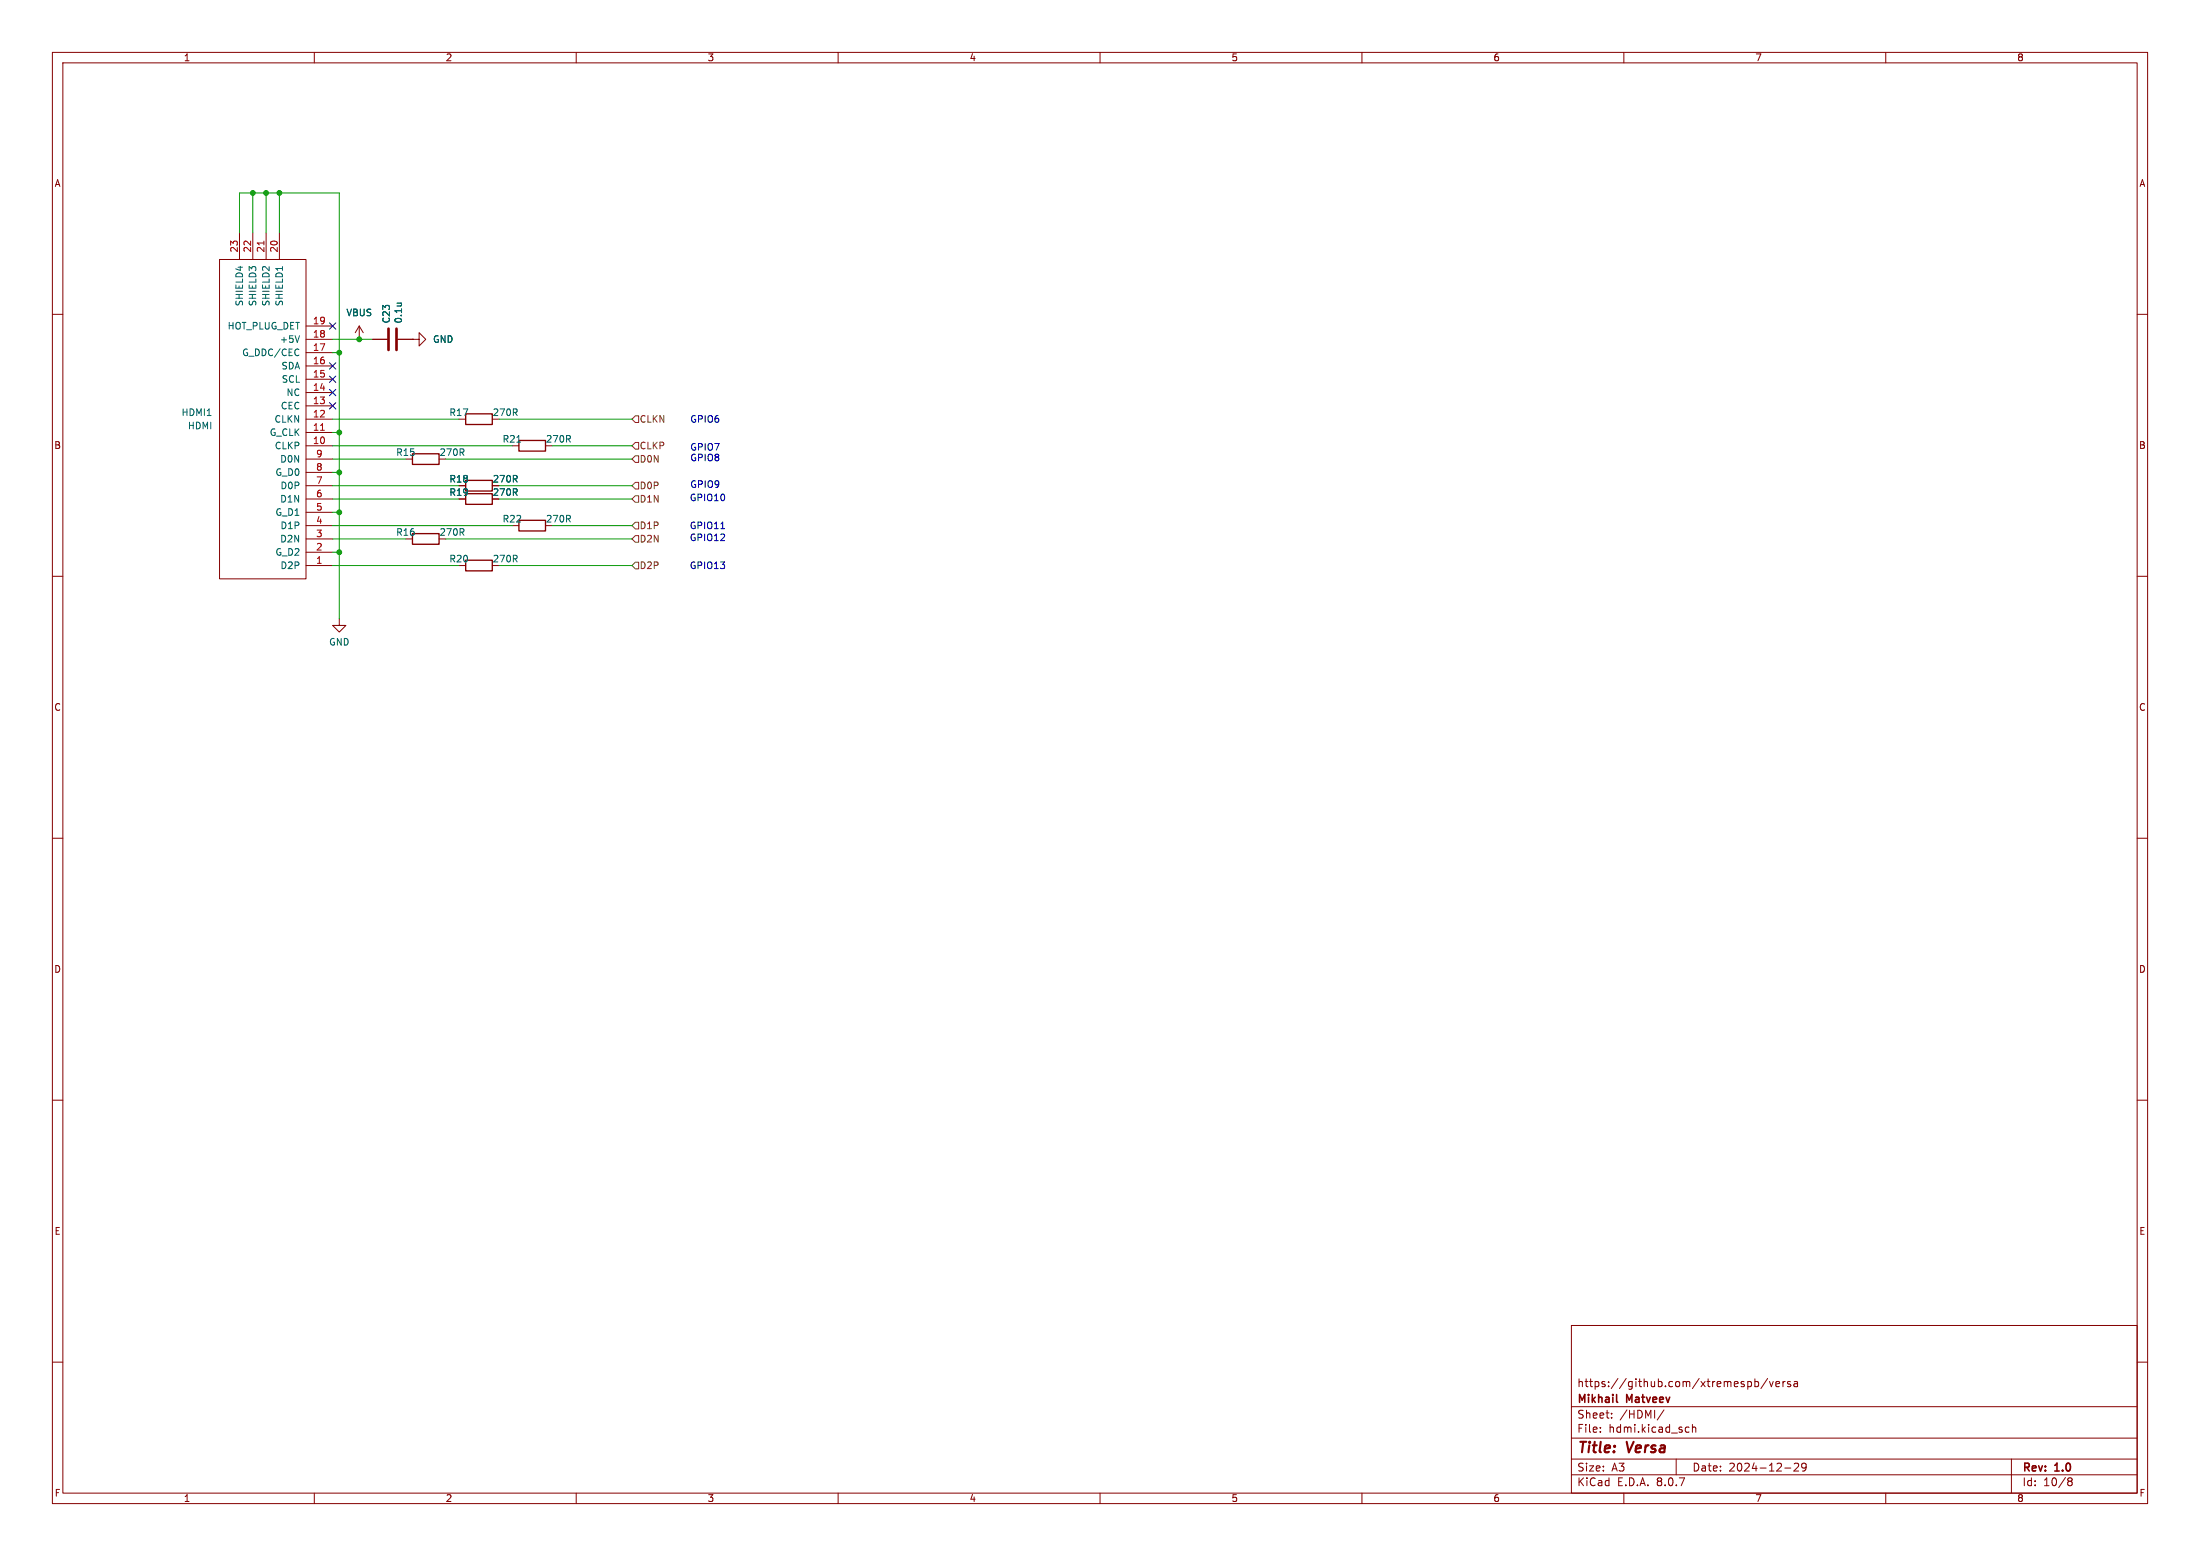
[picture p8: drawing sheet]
<svg xmlns="http://www.w3.org/2000/svg" width="420mm" height="297mm" viewBox="0 0 420 297" stroke-linecap="round" stroke-linejoin="round" font-family="sans-serif">
<g fill="none" stroke="#840000" stroke-width=".19">
<path d="M10 10h400v277h-400zM12 12h396v273h-396zM60 10v2M110 10v2M160 10v2M210 10v2M260 10v2M310 10v2M360 10v2M41.9 49.5h16.5v61h-16.5zM45.7 44.5v5M48.3 44.5v5"/>
<path d="M50.8 44.5v5M53.3 44.5v5M10 60h2M58.4 77.5h5.1M58.4 74.9h5.1M58.4 72.4h5.1M58.4 69.9h5.1M58.4 67.3h5.1M58.4 64.8h5.1M58.4 62.2h5.1M68.6 64.8h.1M68.6 62.2l-.8 1.3"/>
<path d="M68.6 62.2v2.6M68.6 62.2l.7 1.3M71.1 64.8h2.8M75.9 64.8h2.8M78.7 64.8h1.3v-1.3l1.3 1.3-1.3 1.2v-1.2M78.7 64.8h.1M408 60h2M58.4 85.1h5.1M58.4 82.6h5.1M58.4 80h5.1M58.4 97.8h5.1M58.4 95.3h5.1"/>
<path d="M58.4 92.7h5.1M58.4 90.2h5.1M58.4 87.6h5.1M10 110h2M58.4 108h5.1M58.4 105.4h5.1M58.4 102.9h5.1M58.4 100.3h5.1M64.8 118.1v1.3h1.2l-1.2 1.3-1.3-1.3h1.3M408 110h2M10 160h2M408 160h2"/>
<path d="M10 210h2M408 210h2M300 253h108v32h-108zM10 260h2M300 278.5h108M300 274.5h108M300 268.5h108M305.5 273.2v.2M305.5 272.5v.1M307.7 270.5v.2M307.7 269.8v.1M317.7 269.1l-1.3 1.9"/>
<path d="M320 278.5v3M322 272.4l.4 .1M322.4 273.3l-.4 .1M323.1 272.5l.2-.1 .4 .1v.9M323.1 271.9v1.5M334.1 263.7l.3 .3v.4l-.3 .3M335 263.2v1.5M335 263.8l.4-.1 .3 .3-.1 .6h-.6M337.4 263.1l-1.2 1.9M337.8 263.7l.4 1 .3-1M339 264.2l.7-.2v-.2l-.5-.1-.2 .2 .1 .7h.6M340.4 263.7v1"/>
<path d="M340.8 263.7l-.3 .1-.1 .2M341.8 263.8l-.4-.1-.2 .2 .1 .2 .5 .2v.3h-.6M342.5 263.8h.6l.1 .9M342.5 279.4l.6-.1 .2 .1 .1 .3-1 1.1h1M343.2 264l-.5 .1a.29 .29 0 0 0-.3 .3 .29 .29 0 0 0 .3 .3l.5-.1M344.8 279.9l-.3 .3h-.3l-.3-.3 .2-.5 .4-.1 .2 .1a.99 .99 0 0 1-.3 1.4h-.3M384 278.5v6.5M408 260h2M60 285v2M110 285v2M160 285v2M210 285v2"/>
<path d="M260 285v2M300 281.5h108M310 285v2M340.7 280.2h1.2M360 285v2M394.7 282.4l.3 .3M394.7 282.4l.3-.3 .4 .1 .2 .2-.3 .3M395 282.7h.3M395 282.7l-.3 .3M395.3 282.7l.3 .3-.2 .5-.4 .1-.3-.3"/>
</g>
<path d="M308.6 267.5l.2 .2" fill="none" stroke="#840000" stroke-width=".3"/>
<path d="M50.4 46v.7M61.2 82.1h.7" fill="none" stroke="#a90000" stroke-width=".19"/>
<path d="M53.9 50.9v.7M75.8 57.9h.9M76.5 57.9h.1M57.2 64.1l-.4 1.2M98.7 84.4h.7" fill="none" stroke="#006464" stroke-width=".19"/>
<path d="M88.9 79h5.1v2h-5.1zM78.7 86.6h5.1v2h-5.1zM88.9 91.7h5.1v2h-5.1zM88.9 94.2h5.1v2.1h-5.1zM99.1 84.1h5v2h-5zM99.1 99.3h5v2h-5zM78.7 101.9h5.1v2h-5.1zM88.9 106.9h5.1v2.1h-5.1z" fill="none" stroke="#840000" stroke-width=".25"/>
<path d="M74.2 62.7v4.1M75.7 62.7v4.1" fill="none" stroke="#840000" stroke-width=".51"/>
<path d="M120.6 80l.7-.6h.6v1.2h-.6zM120.6 85.1l.7-.6h.6v1.2h-.6zM121.3 87h.6v1.3h-.6l-.7-.7zM121.3 92.1h.6v1.2h-.6l-.7-.6zM121.3 99.7h.6v1.3h-.6l-.7-.7zM121.3 94.6h.6v1.3h-.6l-.7-.6zM120.6 102.9l.7-.7h.6v1.3h-.6zM120.6 108l.7-.7h.6v1.3h-.6z" fill="none" stroke="#725600" stroke-width=".19"/>
<path d="M137.6 100.9h.7" fill="none" stroke="#0000c2" stroke-width=".19"/>
<g fill="none" stroke="#009600" stroke-width=".19">
<path d="M48.3 36.8v7.7M50.8 36.8v7.7M53.3 36.8v7.7M45.7 44.5v-7.7h19.1v81.3M63.5 64.8h7.6M63.5 67.3h1.3M63.5 92.7h24.1M63.5 95.3h24.1M63.5 87.6h14M63.5 85.1h34.3M63.5 97.8h1.3M63.5 90.2h1.3"/>
<path d="M63.5 80h24.1M63.5 82.6h1.3M85.1 87.6h35.5M95.2 92.7h25.4M95.2 95.3h25.4M95.2 80h25.4M105.4 85.1h15.2M63.5 102.9h14M63.5 100.3h34.3M63.5 105.4h1.3M63.5 108h24.1M85.1 102.9h35.5"/>
<path d="M95.2 108h25.4M105.4 100.3h15.2"/>
</g>
<path d="M62.9 69.2l1.2 1.3M62.9 74.3l1.2 1.2M62.9 71.8l1.2 1.2M62.9 76.9l1.2 1.2M62.9 61.6l1.2 1.2M64.1 69.2l-1.2 1.3M64.1 74.3l-1.2 1.2M64.1 71.8l-1.2 1.2M64.1 76.9l-1.2 1.2M64.1 61.6l-1.2 1.2" fill="none" stroke="#000084" stroke-width=".19"/>
<g fill="#009600" stroke="#009600" stroke-width=".19">
<circle cx="48.3" cy="36.8" r=".46"/>
<circle cx="53.3" cy="36.8" r=".46"/>
<circle cx="50.8" cy="36.8" r=".46"/>
<circle cx="64.8" cy="82.6" r=".46"/>
<circle cx="68.6" cy="64.8" r=".46"/>
<circle cx="64.8" cy="67.3" r=".46"/>
<circle cx="64.8" cy="97.8" r=".46"/>
<circle cx="64.8" cy="105.4" r=".46"/>
<circle cx="64.8" cy="90.2" r=".46"/>
</g>
<g font-size="2.8" fill="#840000">
<text x="301" y="277.9">Title:</text>
<text x="310.6" y="277.9">Versa</text>
</g>
<g font-size="2.1" fill="#840000">
<text x="301" y="268.2">Mikhail</text>
<text x="301" y="265">https://github.com/xtremespb/versa</text>
<text x="310.6" y="268.2">Matveev</text>
<text x="301" y="273.7">File:</text>
<text x="301" y="271">Sheet:</text>
<text x="307.1" y="273.7">hdmi.kicad_sch</text>
<text x="309.2" y="271">/HDMI/</text>
<text x="301" y="281.1">Size:</text>
<text x="307.6" y="281.1">A3</text>
<text x="323" y="281.1">Date:</text>
<text x="330" y="281.1">2024-12-29</text>
<text x="386" y="281.3">Rev:</text>
<text x="392.4" y="281.3">1.0</text>
<text x="301" y="283.9">KiCad</text>
<text x="308.7" y="283.9">E.D.A.</text>
<text x="316.3" y="283.9">8.0.7</text>
<text x="386" y="283.9">Id:</text>
<text x="390.1" y="283.9">10/8</text>
</g>
<g font-size="1.8" fill="#840000">
<text x="35" y="11.9">1</text>
<text x="85" y="11.9">2</text>
<text x="135" y="11.9">3</text>
<text x="185" y="11.9">4</text>
<text x="235" y="11.9">5</text>
<text x="285" y="11.9">6</text>
<text x="335" y="11.9">7</text>
<text x="385" y="11.9">8</text>
<text x="10.3" y="35.9">A</text>
<text x="408.3" y="35.9">A</text>
<text x="10.3" y="85.9">B</text>
<text x="408.2" y="85.9">B</text>
<text x="85.7" y="92.3">R18</text>
<text x="85.7" y="94.8">R19</text>
<text x="94" y="92.3">270R</text>
<text x="94" y="94.8">270R</text>
<text x="10.3" y="135.9">C</text>
<text x="408.2" y="135.9">C</text>
<text x="10.3" y="185.9">D</text>
<text x="408.2" y="185.9">D</text>
<text x="10.3" y="235.9">E</text>
<text x="408.3" y="235.9">E</text>
<text x="10.3" y="285.9">F</text>
<text x="35" y="286.9">1</text>
<text x="85" y="286.9">2</text>
<text x="135" y="286.9">3</text>
<text x="185" y="286.9">4</text>
<text x="235" y="286.9">5</text>
<text x="285" y="286.9">6</text>
<text x="335" y="286.9">7</text>
<text x="385" y="286.9">8</text>
<text x="408.3" y="285.9">F</text>
</g>
<g font-size="1.8" fill="#a90000">
<text x="45.5" y="48.3" transform="rotate(-90 45.5 48.3)">23</text>
<text x="48" y="48.3" transform="rotate(-90 48 48.3)">22</text>
<text x="50.5" y="48.3" transform="rotate(-90 50.5 48.3)">21</text>
<text x="53.1" y="48.3" transform="rotate(-90 53.1 48.3)">20</text>
<text x="59.6" y="64.5">18</text>
<text x="59.6" y="62">19</text>
<text x="59.6" y="69.6">16</text>
<text x="59.6" y="67.1">17</text>
<text x="59.6" y="77.2">13</text>
<text x="59.6" y="74.7">14</text>
<text x="59.6" y="72.1">15</text>
<text x="59.6" y="82.3">11</text>
<text x="59.6" y="79.8">12</text>
<text x="59.6" y="84.8">10</text>
<text x="60.3" y="89.9">8</text>
<text x="60.3" y="87.4">9</text>
<text x="60.3" y="95">6</text>
<text x="60.3" y="92.5">7</text>
<text x="60.3" y="100.1">4</text>
<text x="60.3" y="97.5">5</text>
<text x="60.3" y="107.7">1</text>
<text x="60.3" y="105.2">2</text>
<text x="60.3" y="102.6">3</text>
</g>
<g font-size="1.8" fill="#006464">
<text x="46.6" y="58.6" transform="rotate(-90 46.6 58.6)">SHIELD4</text>
<text x="49.1" y="58.6" transform="rotate(-90 49.1 58.6)">SHIELD3</text>
<text x="51.7" y="58.6" transform="rotate(-90 51.7 58.6)">SHIELD2</text>
<text x="54.2" y="58.6" transform="rotate(-90 54.2 58.6)">SHIELD1</text>
<text x="43.4" y="63.1">HOT_PLUG_DET</text>
<text x="53.3" y="65.6">+5V</text>
<text x="66" y="60.6">VBUS</text>
<text x="74.6" y="61.8" transform="rotate(-90 74.6 61.8)">C23</text>
<text x="76.9" y="61.8" transform="rotate(-90 76.9 61.8)">0.1u</text>
<text x="82.6" y="65.6">GND</text>
<text x="46.1" y="68.2">G_DDC/CEC</text>
<text x="53.6" y="70.7">SDA</text>
<text x="53.7" y="73.3">SCL</text>
<text x="54.6" y="75.8">NC</text>
<text x="34.6" y="79.6">HDMI1</text>
<text x="35.8" y="82.1">HDMI</text>
<text x="51.4" y="83.4">G_CLK</text>
<text x="52.3" y="80.9">CLKN</text>
<text x="53.5" y="78.3">CEC</text>
<text x="85.7" y="79.6">R17</text>
<text x="94" y="79.6">270R</text>
<text x="52.4" y="86">CLKP</text>
<text x="53.4" y="88.5">D0N</text>
<text x="75.5" y="87.2">R15</text>
<text x="83.8" y="87.2">270R</text>
<text x="95.8" y="84.7">R21</text>
<text x="104.1" y="84.7">270R</text>
<text x="52.5" y="91">G_D0</text>
<text x="53.5" y="93.6">D0P</text>
<text x="52.5" y="98.7">G_D1</text>
<text x="53.4" y="96.1">D1N</text>
<text x="53.5" y="101.2">D1P</text>
<text x="95.8" y="99.9">R22</text>
<text x="104.1" y="99.9">270R</text>
<text x="52.5" y="106.3">G_D2</text>
<text x="53.4" y="103.7">D2N</text>
<text x="75.5" y="102.5">R16</text>
<text x="83.8" y="102.5">270R</text>
<text x="85.7" y="107.5">R20</text>
<text x="94" y="107.5">270R</text>
<text x="53.5" y="108.8">D2P</text>
<text x="62.7" y="123.4">GND</text>
</g>
<g font-size="1.8" fill="#725600">
<text x="122" y="80.9">CLKN</text>
<text x="122" y="88.5">D0N</text>
<text x="122" y="86">CLKP</text>
<text x="122" y="93.6">D0P</text>
<text x="122" y="101.2">D1P</text>
<text x="122" y="96.1">D1N</text>
<text x="122" y="103.7">D2N</text>
<text x="122" y="108.8">D2P</text>
</g>
<g font-size="1.8" fill="#0000c2">
<text x="131.7" y="80.9">GPIO6</text>
<text x="131.7" y="86.2">GPIO7</text>
<text x="131.7" y="88.2">GPIO8</text>
<text x="131.6" y="95.9">GPIO10</text>
<text x="131.7" y="93.3">GPIO9</text>
<text x="131.6" y="101.2">GPIO11</text>
<text x="131.6" y="103.5">GPIO12</text>
<text x="131.6" y="108.8">GPIO13</text>
</g>
</svg>
